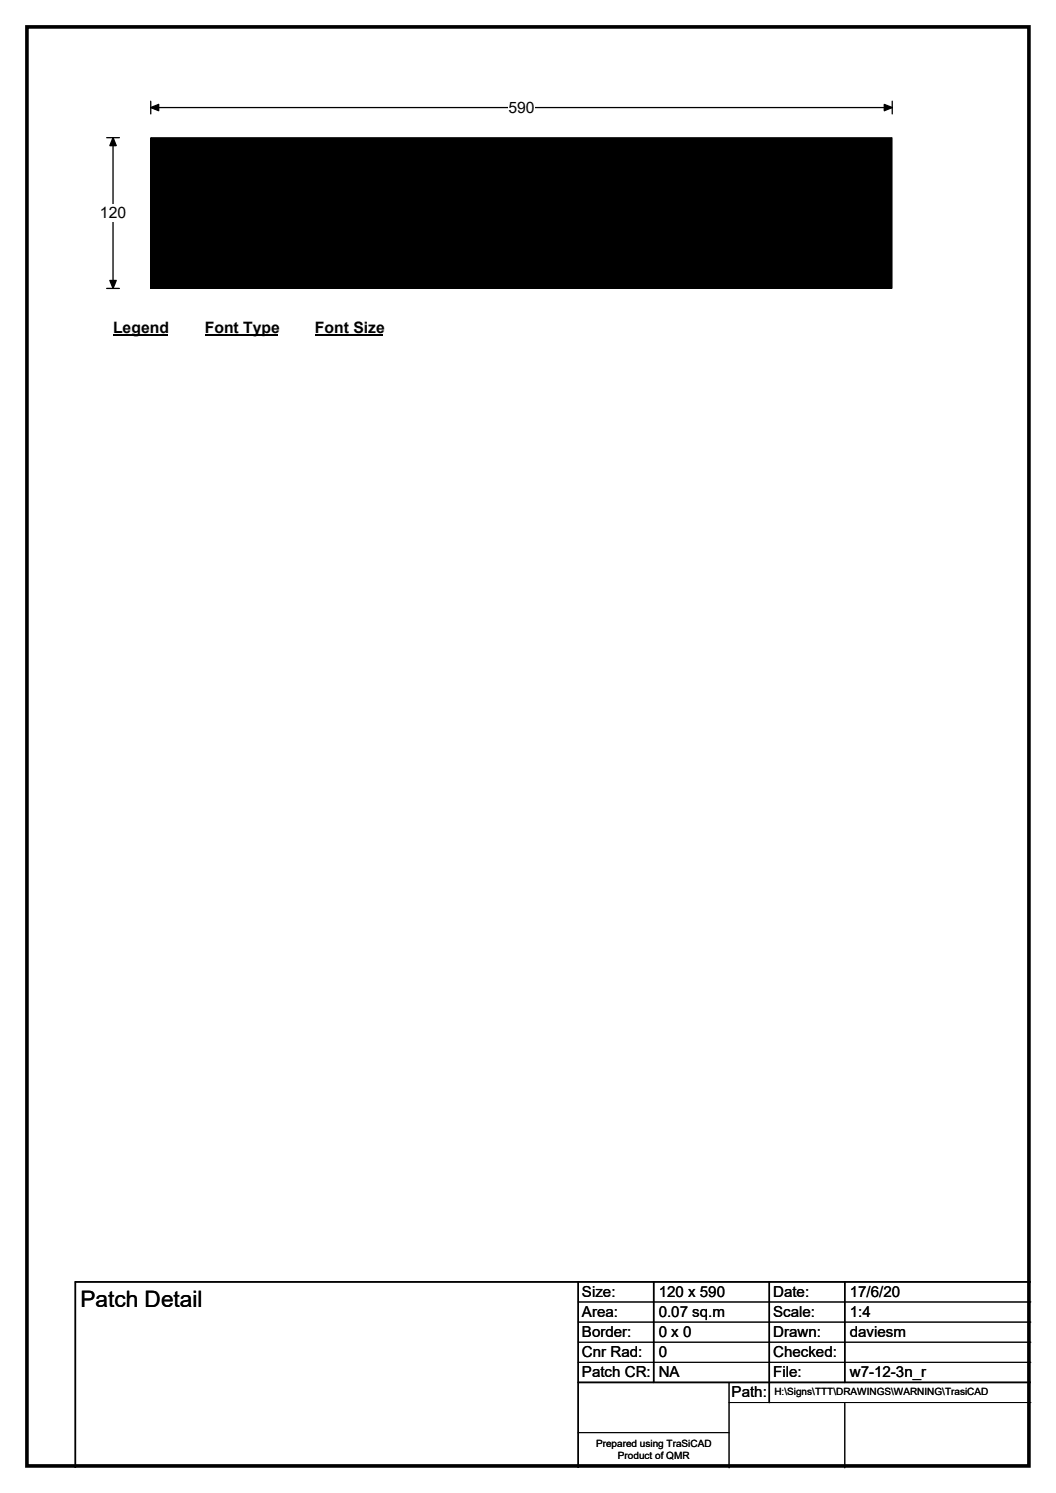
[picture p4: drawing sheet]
<svg xmlns="http://www.w3.org/2000/svg" width="210mm" height="297mm" viewBox="0 0 210 297" stroke-linecap="round" stroke-linejoin="round" font-family="sans-serif">
<path d="M5.4 5.4h199.2v286.3h-199.2z" fill="none" stroke="#000" stroke-width=".72"/>
<path d="M30 21.4h147.4M30 20.1v2.6M177.4 20.1v2.6" fill="none" stroke="#000" stroke-width=".25"/>
<path d="M30 21.4l1.6-.6v1.2zM175.8 20.8l1.6 .6-1.6 .6z" fill="#000" stroke="#000" stroke-width=".25"/>
<path d="M101.1 19.7h5.2v3.5h-5.2z" fill="#fff"/>
<path d="M21.2 27.4h2.5M22.5 27.4v30M21.2 57.4h2.5" fill="none" stroke="#000" stroke-width=".25"/>
<path d="M22.5 27.4l.6 1.6h-1.3zM21.8 55.8h1.3l-.6 1.6z" fill="#000" stroke="#000" stroke-width=".25"/>
<g fill="#fff">
<path d="M19.9 40.6h5.2v3.5h-5.2z"/>
<path d="M22.5 63.4h10.7v3.5h-10.7z"/>
</g>
<path d="M22.5 66.7h10.7" fill="none" stroke="#000" stroke-width=".32"/>
<path d="M40.7 63.4h14.4v3.5h-14.4z" fill="#fff"/>
<path d="M40.7 66.7h14.4" fill="none" stroke="#000" stroke-width=".32"/>
<path d="M62.6 63.4h13.5v3.5h-13.5z" fill="#fff"/>
<path d="M62.6 66.7h13.5" fill="none" stroke="#000" stroke-width=".32"/>
<path d="M30 27.4h147.4v30h-147.4z" fill="#000"/>
<path d="M30 27.4h147.4v30h-147.4zM115 259h90M115 263h90M115 267h90M115 271h90M145 279h60M145 275v17M168 279v13M115 285h30" fill="none" stroke="#000" stroke-width=".2"/>
<path d="M115 255v37M130 255v20M153 255v24M168 255v20M205 255h-190v37M115 275h90" fill="none" stroke="#000" stroke-width=".3"/>
<text font-size="4.5" x="16" y="260.1">Patch Detail</text>
<g font-size="3.1">
<text x="101.1" y="22.5">590</text>
<text x="19.9" y="43.4">120</text>
<text x="22.5" y="66.2">Legend</text>
<text x="40.7" y="66.2">Font Type</text>
<text x="62.6" y="66.2">Font Size</text>
</g>
<g font-size="3">
<text x="115.7" y="258">Size:</text>
<text x="131" y="258">120 x 590</text>
<text x="153.7" y="258">Date:</text>
<text x="169" y="258">17/6/20</text>
<text x="115.7" y="262">Area:</text>
<text x="131" y="262">0.07 sq.m</text>
<text x="153.7" y="262">Scale:</text>
<text x="169" y="262">1:4</text>
<text x="115.7" y="266">Border:</text>
<text x="115.7" y="270">Cnr Rad:</text>
<text x="131" y="266">0 x 0</text>
<text x="131" y="270">0</text>
<text x="153.7" y="266">Drawn:</text>
<text x="153.7" y="270">Checked:</text>
<text x="169" y="266">daviesm</text>
<text x="115.7" y="274">Patch CR:</text>
<text x="131" y="274">NA</text>
<text x="153.7" y="274">File:</text>
<text x="169" y="274">w7-12-3n_r</text>
<text x="145.5" y="278">Path:</text>
</g>
<g font-size="2">
<text x="154" y="277.6">H:\Signs\TTT\DRAWINGS\WARNING\TrasiCAD</text>
<text x="118.5" y="287.8">Prepared using TraSiCAD</text>
<text x="122.9" y="290.2">Product of QMR</text>
</g>
</svg>
